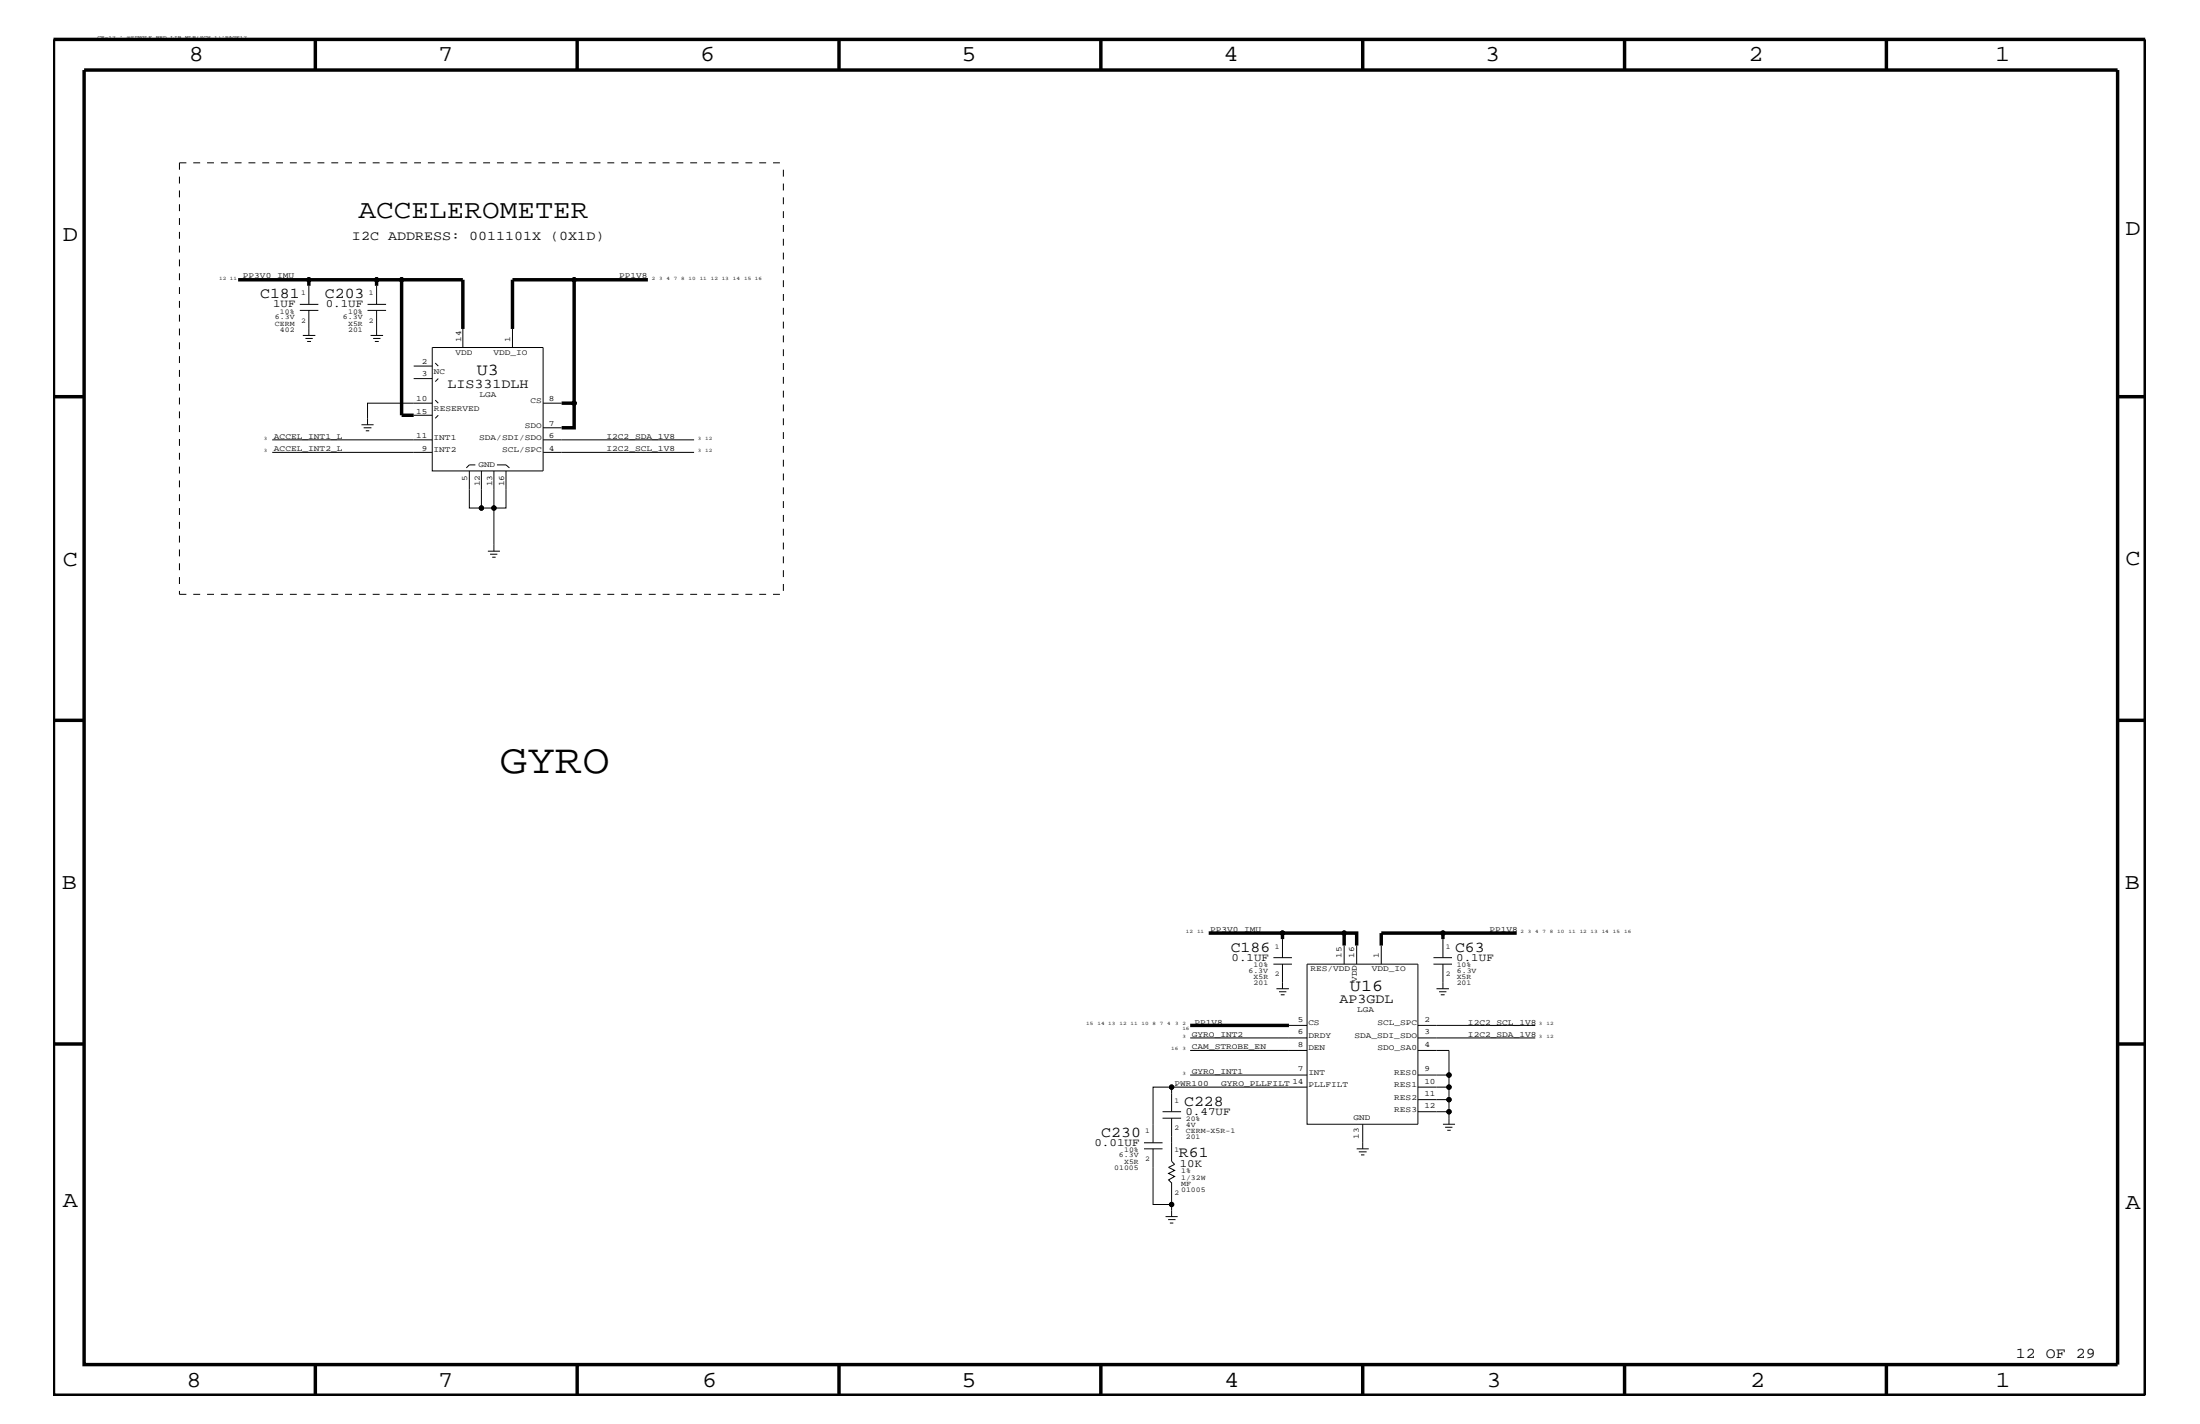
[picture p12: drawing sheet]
<svg xmlns="http://www.w3.org/2000/svg" width="432mm" height="279mm" viewBox="0 0 432 279" stroke-linecap="round" stroke-linejoin="round" font-family="sans-serif">
<g fill="none" stroke="#000" stroke-width=".2">
<path d="M58.8 59.7h3.7M60.6 56.1v3.6M72.1 59.7h3.7M73.9 56.1v3.6M58.8 60.9h3.7M59.4 65.8h2.5M59.9 66.4h1.5M60.3 67h.7M60.6 60.9v4.9M72.1 60.9h3.7M72.7 65.8h2.5M73.2 66.4h1.5"/>
<path d="M73.6 67h.7M73.9 60.9v4.9M81.2 71.8h3.6M81.2 74.3h3.6M84.8 68.2h21.8v24.2h-21.8zM84.8 79.1h-12.7v4.2M85.4 71.2l.6 .6M85.4 78.5l.6 .6M86 74.3l-.6 .6M90.8 64.5v3.7M100.6 64.5v3.7M106.6 79.1h3.6"/>
<path d="M53.4 88.8h31.4M53.4 86.3h31.4M71 83.3h2.3M71.4 83.9h1.5M71.8 84.5h.7M81.2 81.5h3.6M86 81.5l-.6 .6M92.1 92.4v7.3h2.4M93.3 91.2h-1.2l-.6 .6M94.5 92.4v7.3h4.8v-7.3M96.9 92.4v15.7M97.5 91.2h1.8l.7 .6"/>
<path d="M106.6 88.8h29.6M106.6 86.3h29.6M106.6 83.9h3.6M95.8 108.1h2.3M96.2 108.7h1.4M96.6 109.3h.7M249.9 189.2h3.7M249.9 187.9h3.7M250.5 194h2.5M251 194.6h1.5M251.4 195.2h.7M251.7 184.3v3.6"/>
<path d="M251.7 189.2v4.8M256.5 189.2h21.8v31.4h-21.8zM263.8 185.5v3.7M266.3 185.5v3.7M271.1 185.5v3.7M281.3 189.2h3.7M281.3 187.9h3.7M281.9 194h2.5M282.4 194.6h1.5M282.8 195.2h.7M283.2 184.3v3.6M283.2 189.2v4.8"/>
<path d="M228.2 218.1h3.6M228.2 219.4h3.6M230 219.4v8.5l.5 .6-1.1 .6 1.1 .5-1.1 .6 1.1 .6-1.1 .7 .6 .6v4.2h-3.7v-10.9M230 218.1v-4.8h-3.7v10.9M230 213.3h26.5M233.6 210.9h22.9M233.6 203.7h22.9M233.6 206.1h22.9M253 201.2h3.5M278.3 215.8h6.1v2.3h-6.1M278.3 210.9h6.1v2.4h-6.1M278.3 203.7h23"/>
<path d="M278.3 201.2h23M278.3 206.1h6.1v4.8M284.4 213.3v2.5M284.4 218.1v2.5M224.5 225.4h3.7M224.5 224.2h3.7M228.8 238.7h2.3M229.3 239.3h1.4M229.6 240h.7M230 236.3v2.4M266.3 225.4h2.3M266.7 226h1.5"/>
<path d="M267.1 226.6h.7M267.5 220.6v4.8M283.2 220.6h2.4M283.6 221.2h1.5M284.1 221.8h.6"/>
<circle cx="60.6" cy="54.9" r=".42"/>
<circle cx="73.9" cy="54.9" r=".42"/>
<circle cx="78.8" cy="54.9" r=".42"/>
<circle cx="112.7" cy="54.9" r=".42"/>
<circle cx="112.7" cy="79.1" r=".42"/>
<circle cx="94.5" cy="99.7" r=".42"/>
<circle cx="96.9" cy="99.7" r=".42"/>
<circle cx="251.7" cy="183.1" r=".42"/>
<circle cx="263.8" cy="183.1" r=".42"/>
<circle cx="283.2" cy="183.1" r=".42"/>
<circle cx="230" cy="213.3" r=".42"/>
<circle cx="284.4" cy="218.1" r=".42"/>
<circle cx="284.4" cy="210.9" r=".42"/>
<circle cx="284.4" cy="215.8" r=".42"/>
<circle cx="284.4" cy="213.3" r=".42"/>
<circle cx="230" cy="236.3" r=".42"/>
</g>
<g fill="none" stroke="#000" stroke-width=".68" stroke-linecap="butt">
<path d="M10.5 7.7h410.5v266.1h-410.5zM16.5 13.7h399.1v254h-399.1zM61.9 7.7v6M113.3 7.7v6M164.7 7.7v6M216.1 7.7v6M267.5 7.7v6M318.9 7.7v6M370.2 7.7v6M46.7 54.9h13.9M73.9 54.9h-13.3v1.2M78.8 54.9h-4.9v1.2"/>
<path d="M78.8 54.9v26.6h2.4M78.8 54.9h12v9.6M112.7 54.9h-12.1v9.6M127.2 54.9h-14.5v24.2M10.5 77.8h6M110.2 79.1h2.5v4.8h-2.5M415.6 77.8h5.4M10.5 141.3h6M415.6 141.3h5.4M237.2 183.1h14.5v1.2M251.7 183.1h12.1v2.4M263.8 183.1h2.5v2.4"/>
<path d="M283.2 183.1v1.2M297.7 183.1h-26.6v2.4M10.5 204.8h6M233.6 201.2h19.4M415.6 204.8h5.4M61.9 267.7v6.1M113.3 267.7v6.1M164.7 267.7v6.1M216.1 268v5.8M267.5 267.7v6.1M318.9 267.7v6.1M370.2 267.7v6.1"/>
</g>
<path d="M35.2 31.9v84.7M35.2 31.9h118.6M35.2 116.6h118.6v-84.7" fill="none" stroke="#000" stroke-width=".2" stroke-dasharray="1.4 1.4" stroke-linecap="butt"/>
<g fill="#000">
<circle cx="60.6" cy="54.9" r=".42"/>
<circle cx="73.9" cy="54.9" r=".42"/>
<circle cx="78.8" cy="54.9" r=".42"/>
<circle cx="112.7" cy="54.9" r=".42"/>
<circle cx="112.7" cy="79.1" r=".42"/>
<circle cx="94.5" cy="99.7" r=".42"/>
<circle cx="96.9" cy="99.7" r=".42"/>
<circle cx="251.7" cy="183.1" r=".42"/>
<circle cx="263.8" cy="183.1" r=".42"/>
<circle cx="283.2" cy="183.1" r=".42"/>
<circle cx="230" cy="213.3" r=".42"/>
<circle cx="284.4" cy="218.1" r=".42"/>
<circle cx="284.4" cy="210.9" r=".42"/>
<circle cx="284.4" cy="215.8" r=".42"/>
<circle cx="284.4" cy="213.3" r=".42"/>
<circle cx="230" cy="236.3" r=".42"/>
</g>
<text font-size="8.1" x="98.1" y="151.7">GYRO</text>
<text font-size="5.2" x="70.4" y="42.8">ACCELEROMETER</text>
<g font-size="4.5">
<text x="37.1" y="12.1">8</text>
<text x="86" y="12.1">7</text>
<text x="137.4" y="12.1">6</text>
<text x="188.7" y="12.1">5</text>
<text x="240.1" y="12.1">4</text>
<text x="291.5" y="12.1">3</text>
<text x="343.2" y="12.1">2</text>
<text x="391.6" y="12.1">1</text>
<text x="12.4" y="47.3">D</text>
<text x="417.2" y="46.2">D</text>
<text x="12.4" y="111">C</text>
<text x="417.2" y="110.8">C</text>
<text x="12.1" y="174.5">B</text>
<text x="417.1" y="174.4">B</text>
<text x="12.4" y="236.8">A</text>
<text x="417.2" y="237.2">A</text>
<text x="36.6" y="272.1">8</text>
<text x="86" y="272.1">7</text>
<text x="137.8" y="272.1">6</text>
<text x="188.7" y="272.1">5</text>
<text x="240.3" y="272.1">4</text>
<text x="291.8" y="272.1">3</text>
<text x="343.5" y="272.1">2</text>
<text x="391.7" y="272.1">1</text>
</g>
<g font-size="3.3">
<text x="93.6" y="73.6">U3</text>
<text x="265" y="194.4">U16</text>
</g>
<g font-size="3">
<text x="51.1" y="58.5">C181</text>
<text x="63.8" y="58.5">C203</text>
<text x="241.6" y="186.7">C186</text>
<text x="285.6" y="186.7">C63</text>
<text x="232.4" y="216.9">C228</text>
<text x="216.2" y="223">C230</text>
<text x="231.4" y="227.1">R61</text>
<text x="395.7" y="266.5">12 OF 29</text>
</g>
<g font-size="2.6">
<text x="69.1" y="47">I2C ADDRESS: 0011101X (0X1D)</text>
<text x="87.8" y="76.1">LIS331DLH</text>
<text x="262.9" y="196.8">AP3GDL</text>
</g>
<g font-size="2.2">
<text x="53.6" y="60.3">1UF</text>
<text x="63.9" y="60.3">0.1UF</text>
<text x="241.7" y="188.5">0.1UF</text>
<text x="285.8" y="188.5">0.1UF</text>
<text x="232.7" y="218.8">0.47UF</text>
<text x="214.8" y="224.8">0.01UF</text>
<text x="231.6" y="229">10K</text>
</g>
<g font-size="1.6">
<text x="47.7" y="54.6">PP3V0_IMU</text>
<text x="121.5" y="54.6">PP1V8</text>
<text x="82.8" y="71.5">2</text>
<text x="89.4" y="69.6">VDD</text>
<text x="90.5" y="67.1" transform="rotate(-90 90.5 67.1)">14</text>
<text x="96.9" y="69.6">VDD_IO</text>
<text x="100.2" y="67.1" transform="rotate(-90 100.2 67.1)">1</text>
<text x="82.8" y="73.9">3</text>
<text x="85.2" y="73.4">NC</text>
<text x="94.1" y="77.8">LGA</text>
<text x="81.7" y="78.7">10</text>
<text x="81.7" y="81.1">15</text>
<text x="85.2" y="80.6">RESERVED</text>
<text x="103" y="83.9">SDO</text>
<text x="104.1" y="79.1">CS</text>
<text x="107.7" y="78.7">8</text>
<text x="107.7" y="83.6">7</text>
<text x="53.8" y="88.5">ACCEL_INT2_L</text>
<text x="53.8" y="86.1">ACCEL_INT1_L</text>
<text x="81.7" y="86">11</text>
<text x="82.8" y="88.4">9</text>
<text x="85.1" y="88.8">INT2</text>
<text x="85.1" y="86.3">INT1</text>
<text x="94.1" y="86.3">SDA/SDI/SDO</text>
<text x="98.6" y="88.8">SCL/SPC</text>
<text x="107.7" y="88.4">4</text>
<text x="107.7" y="86">6</text>
<text x="119" y="86.1">I2C2_SDA_1V8</text>
<text x="119" y="88.5">I2C2_SCL_1V8</text>
<text x="91.7" y="94.3" transform="rotate(-90 91.7 94.3)">5</text>
<text x="93.9" y="91.6">GND</text>
<text x="94.1" y="95.4" transform="rotate(-90 94.1 95.4)">12</text>
<text x="96.6" y="95.4" transform="rotate(-90 96.6 95.4)">13</text>
<text x="99" y="95.4" transform="rotate(-90 99 95.4)">16</text>
<text x="237.5" y="182.8">PP3V0_IMU</text>
<text x="292.4" y="182.8">PP1V8</text>
<text x="257.2" y="190.6">RES/VDD</text>
<text x="263.3" y="187.9" transform="rotate(-90 263.3 187.9)">15</text>
<text x="265.8" y="187.9" transform="rotate(-90 265.8 187.9)">16</text>
<text x="269.2" y="190.6">VDD_IO</text>
<text x="270.6" y="187.9" transform="rotate(-90 270.6 187.9)">1</text>
<text x="266.3" y="192.6" transform="rotate(-90 266.3 192.6)">VDD</text>
<text x="233.9" y="203.4">GYRO_INT2</text>
<text x="234.4" y="201">PP1V8</text>
<text x="254.8" y="200.5">5</text>
<text x="254.8" y="202.9">6</text>
<text x="256.8" y="201.2">CS</text>
<text x="256.8" y="203.7">DRDY</text>
<text x="265.9" y="203.7">SDA_SDI_SDO</text>
<text x="266.4" y="198.5">LGA</text>
<text x="270.3" y="201.2">SCL_SPC</text>
<text x="279.6" y="200.5">2</text>
<text x="279.6" y="202.9">3</text>
<text x="288.1" y="203.4">I2C2_SDA_1V8</text>
<text x="288.1" y="201">I2C2_SCL_1V8</text>
<text x="233.9" y="205.9">CAM_STROBE_EN</text>
<text x="254.8" y="205.3">8</text>
<text x="256.8" y="206.1">DEN</text>
<text x="270.3" y="206.1">SDO_SA0</text>
<text x="279.6" y="205.3">4</text>
<text x="230.5" y="213">PWR100</text>
<text x="233.9" y="210.7">GYRO_INT1</text>
<text x="239.7" y="213">GYRO_PLLFILT</text>
<text x="253.7" y="212.6">14</text>
<text x="254.8" y="210.2">7</text>
<text x="256.8" y="210.9">INT</text>
<text x="256.8" y="213.3">PLLFILT</text>
<text x="273.6" y="215.8">RES2</text>
<text x="273.6" y="213.3">RES1</text>
<text x="273.6" y="210.9">RES0</text>
<text x="279.6" y="210.2">9</text>
<text x="279.6" y="212.6">10</text>
<text x="279.6" y="215">11</text>
<text x="265.7" y="219.7">GND</text>
<text x="273.6" y="218.1">RES3</text>
<text x="279.6" y="217.5">12</text>
<text x="266.7" y="223.5" transform="rotate(-90 266.7 223.5)">13</text>
</g>
<g font-size="1.4">
<text x="59.1" y="57.9">1</text>
<text x="72.4" y="57.9">1</text>
<text x="53.9" y="63.9">CERM</text>
<text x="53.9" y="62.6">6.3V</text>
<text x="54.9" y="61.6">10%</text>
<text x="54.9" y="65.1">402</text>
<text x="59.1" y="63.4">2</text>
<text x="67.3" y="62.6">6.3V</text>
<text x="68.3" y="63.9">X5R</text>
<text x="68.3" y="65.1">201</text>
<text x="68.3" y="61.6">10%</text>
<text x="72.4" y="63.4">2</text>
<text x="245" y="190.9">6.3V</text>
<text x="246" y="189.8">10%</text>
<text x="250.2" y="186.1">1</text>
<text x="250.2" y="191.5">2</text>
<text x="283.8" y="186.1">1</text>
<text x="283.8" y="191.5">2</text>
<text x="285.9" y="190.9">6.3V</text>
<text x="285.9" y="189.8">10%</text>
<text x="246" y="192.1">X5R</text>
<text x="246" y="193.2">201</text>
<text x="285.9" y="192.1">X5R</text>
<text x="285.9" y="193.2">201</text>
<text x="230.5" y="216.4">1</text>
<text x="230.5" y="221.8">2</text>
<text x="232.7" y="220">20%</text>
<text x="232.7" y="221.1">4V</text>
<text x="219.6" y="227.1">6.3V</text>
<text x="220.6" y="226">10%</text>
<text x="224.8" y="222.4">1</text>
<text x="224.8" y="227.9">2</text>
<text x="230.5" y="226">1</text>
<text x="232.7" y="223.5">201</text>
<text x="232.7" y="222.3">CERM-X5R-1</text>
<text x="218.7" y="229.6">01005</text>
<text x="220.6" y="228.3">X5R</text>
<text x="231.8" y="232.7">MF</text>
<text x="231.8" y="230.2">1%</text>
<text x="231.8" y="233.9">01005</text>
<text x="231.8" y="231.5">1/32W</text>
<text x="230.5" y="234.5">2</text>
</g>
<g font-size="1">
<text x="19.1" y="7.7">CR-12</text>
<text x="23.4" y="7.7">:</text>
<text x="24.9" y="7.7">@SINGLE_BRD_LIB.MLB(SCH_1):PAGE12</text>
<text x="43" y="54.9">12 11</text>
<text x="127.9" y="54.9">2</text>
<text x="129.4" y="54.9">3</text>
<text x="130.8" y="54.9">4</text>
<text x="132.2" y="54.9">7</text>
<text x="133.7" y="54.9">8</text>
<text x="135.1" y="54.9">10</text>
<text x="137.3" y="54.9">11</text>
<text x="139.5" y="54.9">12 13</text>
<text x="143.8" y="54.9">14</text>
<text x="146" y="54.9">15 16</text>
<text x="51.8" y="86.3">3</text>
<text x="51.8" y="88.8">3</text>
<text x="137" y="86.3">3</text>
<text x="137" y="88.8">3</text>
<text x="138.4" y="86.3">12</text>
<text x="138.4" y="88.8">12</text>
<text x="232.7" y="183.1">12</text>
<text x="234.9" y="183.1">11</text>
<text x="298.5" y="183.1">2</text>
<text x="299.9" y="183.1">3</text>
<text x="301.3" y="183.1">4</text>
<text x="302.8" y="183.1">7</text>
<text x="304.2" y="183.1">8</text>
<text x="305.6" y="183.1">10</text>
<text x="307.8" y="183.1">11</text>
<text x="310" y="183.1">12 13</text>
<text x="314.4" y="183.1">14</text>
<text x="316.6" y="183.1">15</text>
<text x="318.8" y="183.1">16</text>
<text x="213.2" y="201.2">15</text>
<text x="215.4" y="201.2">14 13</text>
<text x="219.7" y="201.2">12</text>
<text x="221.9" y="201.2">11 10</text>
<text x="226.2" y="201.2">8</text>
<text x="227.7" y="201.2">7</text>
<text x="229.1" y="201.2">4</text>
<text x="230.6" y="201.2">3</text>
<text x="232.1" y="202.1">16</text>
<text x="232.1" y="201.2">2</text>
<text x="232.1" y="203.7">3</text>
<text x="302" y="203.7">3</text>
<text x="302" y="201.2">3</text>
<text x="303.5" y="203.7">12</text>
<text x="303.5" y="201.2">12</text>
<text x="229.9" y="206.1">16</text>
<text x="232.1" y="206.1">3</text>
<text x="232.1" y="210.9">3</text>
</g>
</svg>
